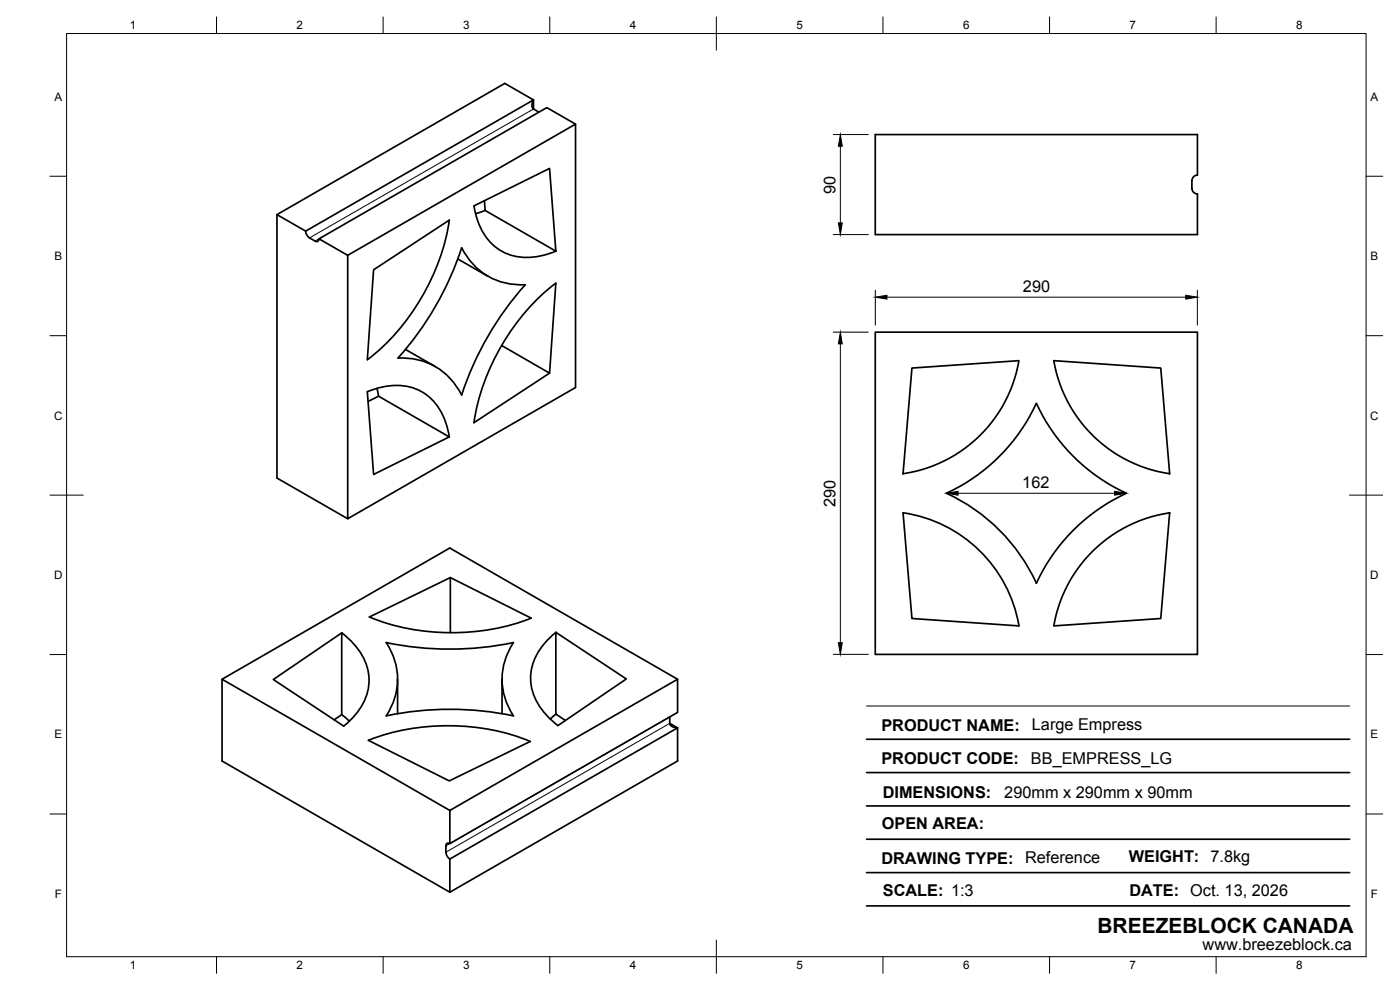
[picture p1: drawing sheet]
<svg xmlns="http://www.w3.org/2000/svg" width="420mm" height="297mm" viewBox="0 0 420 297" stroke-linecap="round" stroke-linejoin="round" font-family="sans-serif">
<!-- layer: Visible -->
<g fill="none" stroke="#000" stroke-width=".51">
<path d="M160.1 32.7v-2.7l-8.6-5-68.4 39.4v79l21.3 12.2M160.1 30l-68.4 39.3-8.6-4.9M160.1 32.7l1.7 .9M160.1 30l-.4 1.1a1.45 1.45 0 0 0 .4 1.6M172.7 37.2l-68.3 39.4-8.7-4.9 68.4-39.4 8.6 4.9v79.1l-68.3 39.3v-79M357.7 54.2v2.3M357.7 54.2l.5-1.2 1.2-.5v-12.1h-96.7v30h96.7v-12.2l-1.2-.5-.5-1.2M91.7 69.3l.3 1a4.2 4.2 0 0 0 2.6 2 .72 .72 0 0 0 .8 .1 .72 .72 0 0 0 .3-.8M137.4 77.7l9 5.2M142.2 61.8a17.7 17.7 0 0 0 9.1 14 18.7 18.7 0 0 0 15.6-.4M145.4 60.2l.2 2.9 21.2 12.3-1.9-24.9-22.7 11.3M145.6 63.1l-2.9 1"/>
<path d="M166.8 84.9l-1.9 27.1-22.7 14.8M166.8 84.9a66.9 66.9 0 0 0-24.6 41.9M262.7 99.7h96.7v96.6h-96.7zM110.2 117.5a18.2 18.2 0 0 1 16.9 .3 18.1 18.1 0 0 1 7.7 13.3l-22.7 11.3zM110.3 107.9a66.8 66.8 0 0 0 24.5-41.9l-22.7 14.9-1.9 27M113.1 116.5l.5 2.4M113.6 118.9l-3.1 1.5M113.6 118.9l21.2 12.2M121.7 104.8l8.9 5.2M138.6 118.5a93.2 93.2 0 0 1 19-33.1 19.6 19.6 0 0 1-19-11.1 93.4 93.4 0 0 1-19.2 33.1 19.6 19.6 0 0 1 19.1 11.1M150.5 103.7l14.4 8.3M273.7 110.4l32.1-2.2a41.3 41.3 0 0 1-34.8 33.9z"/>
<path d="M316.3 108.2l32.1 2.2 2.6 31.7a41.3 41.3 0 0 1-34.7-33.9zM271 153.9a41.3 41.3 0 0 1 34.8 33.9l-32.1-2.2zM284 148a55.1 55.1 0 0 0 27-27 55.1 55.1 0 0 0 27 27 55.1 55.1 0 0 0-27 27M284 148a55 55 0 0 1 27 27M135.1 173.3v16.6M328.1 165.2a41.6 41.6 0 0 1 22.9-11.3l-2.6 31.7-32.1 2.2a41.4 41.4 0 0 1 11.8-22.6zM102.6 189.9v24.5M110.9 185.1a67.2 67.2 0 0 0 48.5 .4l-24.3-12.2-24.3 11.8M115.9 192.8a93.4 93.4 0 0 0 38.2 0 19.3 19.3 0 0 0 0 22 93.5 93.5 0 0 0-38.2 0 19.4 19.4 0 0 0 0-22zM165.3 191.1l1.5-1.4 21.2 14-20.6 14a18.2 18.2 0 0 1-8.2-14.7 17.3 17.3 0 0 1 6.1-11.9zM166.8 189.7v24.6M66.6 203.8v24.5l68.4 39.4 68.3-39.4v-9.9l-68.3 39.4v9.9"/>
<path d="M82 203.9l20.6-14a18.1 18.1 0 0 1 8.2 14.7 18 18 0 0 1-7.6 13.3zM102.6 214.4l-2.3 1.6M102.6 214.4l2.3 2M119.3 203.8v10.4M150.7 203.8v10.4M166.8 214.3l2.9 1.9M166.8 214.3l-1.7 1.4M201 215.1v1.9l2.4 1.4-1.2-.2a1.45 1.45 0 0 1-1.2-1.2M201 215.1h.1M203.3 203.8l-68.3-39.4-68.4 39.4 68.4 39.4M110.6 222.1a67.1 67.1 0 0 1 48.5 .4l-24.3 11.8-24.2-12.2M135 243.2l68.3-39.4v9.9l-68.3 39.4z"/>
<path d="M135 253.1a.72 .72 0 0 0-.8-.1 .72 .72 0 0 0-.4 .8 3.9 3.9 0 0 0 .8 3.7l.4 .2"/>
</g>
<!-- layer: Visible Narrow -->
<path d="M160.1 32.7l-67.2 38.7M95.7 71.7l-1.1 .6M201 215.1l-67.2 38.7M201 217l-67.2 38.7" fill="none" stroke="#000" stroke-width=".3"/>
<!-- layer: BORDER -->
<g fill="none" stroke="#000" stroke-width=".3">
<path d="M20 10.1h390v276.9h-390zM65 5.1v5M115 5.1v5M165 5.1v5M215 5.1v10M265 5.1v5M315 5.1v5M365 5.1v5M15 52.9h5M410 52.9h5M15 100.7h5M410 100.7h5"/>
<path d="M15 148.6h10M405 148.6h10M15 196.4h5M410 196.4h5M15 244.2h5M410 244.2h5M65 287v5M115 287v5M165 287v5M215 282.1v9.9M265 287v5M315 287v5"/>
<path d="M365 287v5"/>
</g>
<!-- layer: TITLEBLOCK -->
<path d="M260.1 231.8h144.9M260.1 221.8h144.9M260.1 251.8h144.9M260.1 241.8h144.9M260.1 271.8h144.9M260.1 261.8h144.9" fill="none" stroke="#000" stroke-width=".51"/>
<path d="M260.1 211.8h144.9" fill="none" stroke="#000" stroke-width=".3"/>
<!-- layer: FD_Dimensions -->
<path d="M250.1 40.4h10.5M252.2 43.9v23M250.1 70.4h10.5M250.1 99.7h10.5M262.7 87.1v10.5M266.2 89.2h89.7M359.3 87.1v10.5M252.2 103.2v89.6M287.5 148h47M250.1 196.3h10.5" fill="none" stroke="#000" stroke-width=".3"/>
<path d="M252.2 40.4l.6 3.5h-1.2zM251.6 66.9h1.2l-.6 3.5zM262.7 89.2l3.5-.6v1.2zM355.9 88.6l3.4 .6-3.4 .6zM252.2 99.7l.6 3.5h-1.2zM284 148l3.5-.6v1.2zM334.5 147.4l3.5 .6-3.5 .6zM251.6 192.8h1.2l-.6 3.5z" fill="#000" stroke="#000" stroke-width=".3"/>
<text font-size="6.3" x="329.4" y="279.8">BREEZEBLOCK CANADA</text>
<g font-size="4.9">
<text x="250.7" y="58.1" transform="rotate(-90 250.7 58.1)">90</text>
<text x="307" y="87.7">290</text>
<text x="306.8" y="146.5">162</text>
<text x="250.7" y="152" transform="rotate(-90 250.7 152)">290</text>
<text x="264.5" y="219.4">PRODUCT NAME:</text>
<text x="309.7" y="219.2">Large Empress</text>
<text x="264.5" y="229.4">PRODUCT CODE:</text>
<text x="309.4" y="229.2">BB_EMPRESS_LG</text>
<text x="264.9" y="239.4">DIMENSIONS:</text>
<text x="301.4" y="239.5">290mm x 290mm x 90mm</text>
<text x="264.6" y="248.8">OPEN AREA:</text>
<text x="264.5" y="259.1">DRAWING TYPE:</text>
<text x="307.6" y="258.9">Reference</text>
<text x="338.8" y="258.7">WEIGHT: 7.8kg</text>
<text x="264.9" y="268.7">SCALE: 1:3</text>
<text x="339" y="268.9">DATE: Oct. 13, 2026</text>
<text x="360.9" y="285.1">www.breezeblock.ca</text>
</g>
<g font-size="3.5">
<text x="39" y="8.8">1</text>
<text x="89" y="8.8">2</text>
<text x="139" y="8.8">3</text>
<text x="189" y="8.8">4</text>
<text x="239" y="8.8">5</text>
<text x="289" y="8.8">6</text>
<text x="339" y="8.8">7</text>
<text x="389" y="8.8">8</text>
<text x="16.3" y="30.2">A</text>
<text x="411.3" y="30.2">A</text>
<text x="16.3" y="78">B</text>
<text x="411.3" y="78">B</text>
<text x="16.2" y="125.9">C</text>
<text x="411.2" y="125.9">C</text>
<text x="16.2" y="173.7">D</text>
<text x="411.2" y="173.7">D</text>
<text x="16.3" y="221.6">E</text>
<text x="411.3" y="221.6">E</text>
<text x="16.4" y="269.4">F</text>
<text x="411.4" y="269.4">F</text>
<text x="39" y="290.8">1</text>
<text x="89" y="290.8">2</text>
<text x="139" y="290.8">3</text>
<text x="189" y="290.8">4</text>
<text x="239" y="290.8">5</text>
<text x="289" y="290.8">6</text>
<text x="339" y="290.8">7</text>
<text x="389" y="290.8">8</text>
</g>
</svg>
